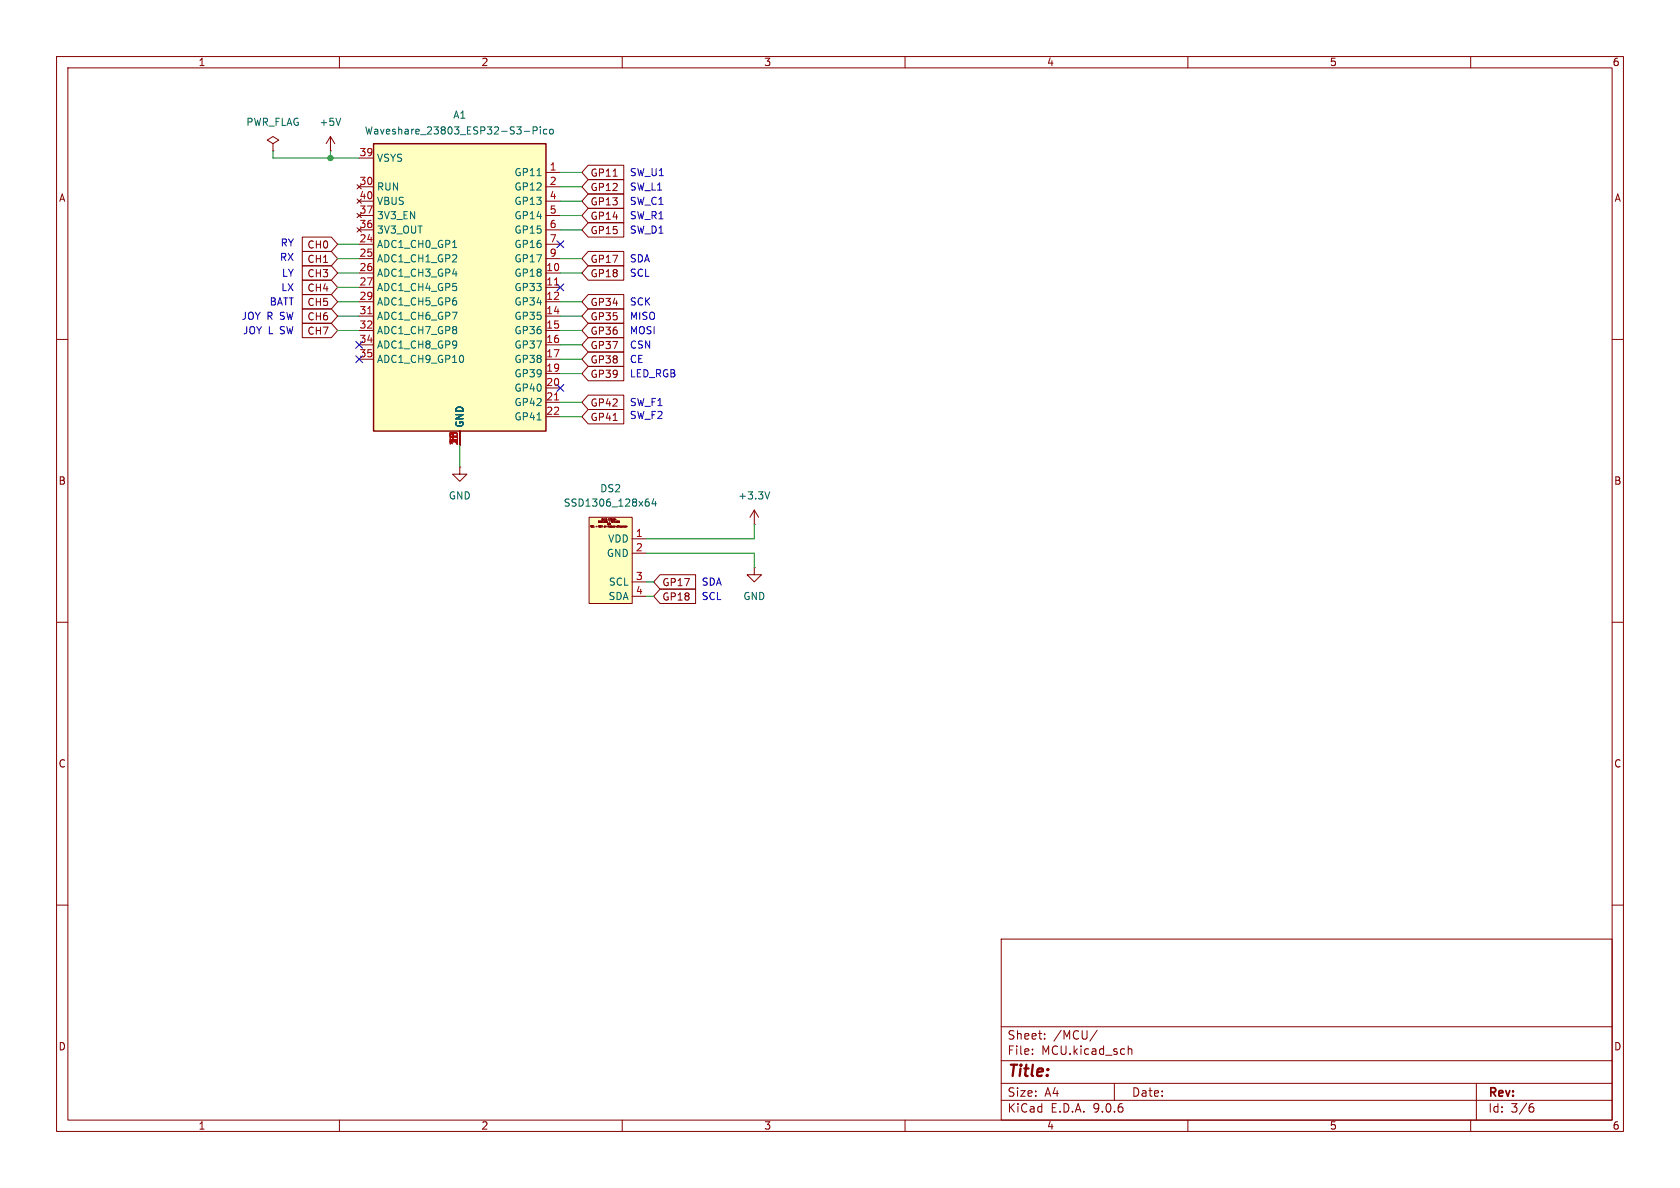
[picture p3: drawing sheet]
(kicad_sch
 (version 20250114)
 (generator "eeschema")
 (generator_version "9.0")
 (paper "A4")
 (lib_symbols
  (symbol "flexrc_symbols:OLED_SSD1306_128x64_Module" (exclude_from_sim no) (in_bom yes) (on_board yes)
   (property "Reference" "DS" (at 0 8.509 0) (effects (font (size 1.27 1.27))))
   (property "Value" "SSD1306_128x64" (at 0 10.414 0) (effects (font (size 1.27 1.27))))
   (property "Footprint" "flexrc_footprints:OLED_SSD1306_128x64_Module" (at -2.413 14.605 0) (effects (font (size 1.27 1.27)) (hide yes)))
   (property "Datasheet" "" (at 0 0 0) (effects (font (size 1.27 1.27)) (hide yes)))
   (property "Description" "SSD1306 OLED module, I2C interface. Pin labeled SCK on module silkscreen corresponds to I2C SCL." (at 8.255 17.907 0) (effects (font (size 1.27 1.27)) (hide yes)))
   (symbol "OLED_SSD1306_128x64_Module_1_1"
    (rectangle (start -3.81 7.62) (end 3.81 -7.62) (stroke (width 0) (type solid)) (fill (type background)))
    (text "OLED 128x64\nSSD1306 / SH1106\nI2C\nSCL = SCK on module silkscreen" (at -3.556 6.604 0) (effects (font (size 0.254 0.254)) (justify left)))
    (pin power_in line (at 6.35 3.81 180) (length 2.54) (name "VDD" (effects (font (size 1.27 1.27)))) (number "1" (effects (font (size 1.27 1.27)))))
    (pin power_in line (at 6.35 1.27 180) (length 2.54) (name "GND" (effects (font (size 1.27 1.27)))) (number "2" (effects (font (size 1.27 1.27)))))
    (pin input line (at 6.35 -3.81 180) (length 2.54) (name "SCL" (effects (font (size 1.27 1.27)))) (number "3" (effects (font (size 1.27 1.27)))))
    (pin bidirectional line (at 6.35 -6.35 180) (length 2.54) (name "SDA" (effects (font (size 1.27 1.27)))) (number "4" (effects (font (size 1.27 1.27))))))
   (embedded_fonts no))
  (symbol "flexrc_symbols:Waveshare_23803_ESP32-S3-Pico" (exclude_from_sim no) (in_bom yes) (on_board yes)
   (property "Reference" "A" (at -14.986 26.162 0) (effects (font (size 1.27 1.27)) (justify left bottom)))
   (property "Value" "Waveshare_23803_ESP32-S3-Pico" (at 2.794 -27.178 0) (effects (font (size 1.27 1.27)) (justify left top) (hide yes)))
   (property "Footprint" "flexrc_footprints:Waveshare_23803_ESP32-S3-Pico" (at 12.7 -35.56 0) (effects (font (size 1.27 1.27)
    (italic yes)) (hide yes)))
   (property "Datasheet" "https://www.waveshare.com/wiki/ESP32-S3-Pico#Overview" (at 38.1 -33.02 0) (effects (font (size 1.27 1.27)) (hide yes)))
   (property "Description" "" (at 138.43 -28.956 0) (effects (font (size 1.27 1.27)) (hide yes)))
   (symbol "Waveshare_23803_ESP32-S3-Pico_0_1"
    (rectangle (start -15.24 25.4) (end 15.24 -25.4) (stroke (width 0.254) (type default)) (fill (type background))))
   (symbol "Waveshare_23803_ESP32-S3-Pico_1_1"
    (pin power_in line (at -17.78 22.86 0) (length 2.54) (name "VSYS" (effects (font (size 1.27 1.27)))) (number "39" (effects (font (size 1.27 1.27)))))
    (pin no_connect line (at -17.78 17.78 0) (length 2.54) (name "RUN" (effects (font (size 1.27 1.27)))) (number "30" (effects (font (size 1.27 1.27)))))
    (pin no_connect line (at -17.78 15.24 0) (length 2.54) (name "VBUS" (effects (font (size 1.27 1.27)))) (number "40" (effects (font (size 1.27 1.27)))))
    (pin no_connect line (at -17.78 12.7 0) (length 2.54) (name "3V3_EN" (effects (font (size 1.27 1.27)))) (number "37" (effects (font (size 1.27 1.27)))))
    (pin no_connect line (at -17.78 10.16 0) (length 2.54) (name "3V3_OUT" (effects (font (size 1.27 1.27)))) (number "36" (effects (font (size 1.27 1.27)))))
    (pin bidirectional line (at -17.78 7.62 0) (length 2.54) (name "ADC1_CH0_GP1" (effects (font (size 1.27 1.27)))) (number "24" (effects (font (size 1.27 1.27)))))
    (pin bidirectional line (at -17.78 5.08 0) (length 2.54) (name "ADC1_CH1_GP2" (effects (font (size 1.27 1.27)))) (number "25" (effects (font (size 1.27 1.27)))))
    (pin bidirectional line (at -17.78 2.54 0) (length 2.54) (name "ADC1_CH3_GP4" (effects (font (size 1.27 1.27)))) (number "26" (effects (font (size 1.27 1.27)))))
    (pin bidirectional line (at -17.78 0 0) (length 2.54) (name "ADC1_CH4_GP5" (effects (font (size 1.27 1.27)))) (number "27" (effects (font (size 1.27 1.27)))))
    (pin bidirectional line (at -17.78 -2.54 0) (length 2.54) (name "ADC1_CH5_GP6" (effects (font (size 1.27 1.27)))) (number "29" (effects (font (size 1.27 1.27)))))
    (pin bidirectional line (at -17.78 -5.08 0) (length 2.54) (name "ADC1_CH6_GP7" (effects (font (size 1.27 1.27)))) (number "31" (effects (font (size 1.27 1.27)))))
    (pin bidirectional line (at -17.78 -7.62 0) (length 2.54) (name "ADC1_CH7_GP8" (effects (font (size 1.27 1.27)))) (number "32" (effects (font (size 1.27 1.27)))))
    (pin bidirectional line (at -17.78 -10.16 0) (length 2.54) (name "ADC1_CH8_GP9" (effects (font (size 1.27 1.27)))) (number "34" (effects (font (size 1.27 1.27)))))
    (pin bidirectional line (at -17.78 -12.7 0) (length 2.54) (name "ADC1_CH9_GP10" (effects (font (size 1.27 1.27)))) (number "35" (effects (font (size 1.27 1.27)))))
    (pin power_in line (at 0 -27.94 90) (length 2.54) (name "GND" (effects (font (size 1.27 1.27)))) (number "13" (effects (font (size 1.27 1.27)))))
    (pin power_in line (at 0 -27.94 90) (length 2.54) (name "GND" (effects (font (size 1.27 1.27)))) (number "18" (effects (font (size 1.27 1.27)))))
    (pin power_in line (at 0 -27.94 90) (length 2.54) (name "GND" (effects (font (size 1.27 1.27)))) (number "23" (effects (font (size 1.27 1.27)))))
    (pin power_in line (at 0 -27.94 90) (length 2.54) (name "GND" (effects (font (size 1.27 1.27)))) (number "28" (effects (font (size 1.27 1.27)))))
    (pin power_in line (at 0 -27.94 90) (length 2.54) (name "GND" (effects (font (size 1.27 1.27)))) (number "3" (effects (font (size 1.27 1.27)))))
    (pin power_in line (at 0 -27.94 90) (length 2.54) (name "GND" (effects (font (size 1.27 1.27)))) (number "33" (effects (font (size 1.27 1.27)))))
    (pin power_in line (at 0 -27.94 90) (length 2.54) (name "GND" (effects (font (size 1.27 1.27)))) (number "38" (effects (font (size 1.27 1.27)))))
    (pin power_in line (at 0 -27.94 90) (length 2.54) (name "GND" (effects (font (size 1.27 1.27)))) (number "8" (effects (font (size 1.27 1.27)))))
    (pin bidirectional line (at 17.78 20.32 180) (length 2.54) (name "GP11" (effects (font (size 1.27 1.27)))) (number "1" (effects (font (size 1.27 1.27)))))
    (pin bidirectional line (at 17.78 17.78 180) (length 2.54) (name "GP12" (effects (font (size 1.27 1.27)))) (number "2" (effects (font (size 1.27 1.27)))))
    (pin bidirectional line (at 17.78 15.24 180) (length 2.54) (name "GP13" (effects (font (size 1.27 1.27)))) (number "4" (effects (font (size 1.27 1.27)))))
    (pin bidirectional line (at 17.78 12.7 180) (length 2.54) (name "GP14" (effects (font (size 1.27 1.27)))) (number "5" (effects (font (size 1.27 1.27)))))
    (pin bidirectional line (at 17.78 10.16 180) (length 2.54) (name "GP15" (effects (font (size 1.27 1.27)))) (number "6" (effects (font (size 1.27 1.27)))))
    (pin bidirectional line (at 17.78 7.62 180) (length 2.54) (name "GP16" (effects (font (size 1.27 1.27)))) (number "7" (effects (font (size 1.27 1.27)))))
    (pin bidirectional line (at 17.78 5.08 180) (length 2.54) (name "GP17" (effects (font (size 1.27 1.27)))) (number "9" (effects (font (size 1.27 1.27)))))
    (pin bidirectional line (at 17.78 2.54 180) (length 2.54) (name "GP18" (effects (font (size 1.27 1.27)))) (number "10" (effects (font (size 1.27 1.27)))))
    (pin bidirectional line (at 17.78 0 180) (length 2.54) (name "GP33" (effects (font (size 1.27 1.27)))) (number "11" (effects (font (size 1.27 1.27)))))
    (pin bidirectional line (at 17.78 -2.54 180) (length 2.54) (name "GP34" (effects (font (size 1.27 1.27)))) (number "12" (effects (font (size 1.27 1.27)))))
    (pin bidirectional line (at 17.78 -5.08 180) (length 2.54) (name "GP35" (effects (font (size 1.27 1.27)))) (number "14" (effects (font (size 1.27 1.27)))))
    (pin bidirectional line (at 17.78 -7.62 180) (length 2.54) (name "GP36" (effects (font (size 1.27 1.27)))) (number "15" (effects (font (size 1.27 1.27)))))
    (pin bidirectional line (at 17.78 -10.16 180) (length 2.54) (name "GP37" (effects (font (size 1.27 1.27)))) (number "16" (effects (font (size 1.27 1.27)))))
    (pin bidirectional line (at 17.78 -12.7 180) (length 2.54) (name "GP38" (effects (font (size 1.27 1.27)))) (number "17" (effects (font (size 1.27 1.27)))))
    (pin bidirectional line (at 17.78 -15.24 180) (length 2.54) (name "GP39" (effects (font (size 1.27 1.27)))) (number "19" (effects (font (size 1.27 1.27)))))
    (pin bidirectional line (at 17.78 -17.78 180) (length 2.54) (name "GP40" (effects (font (size 1.27 1.27)))) (number "20" (effects (font (size 1.27 1.27)))))
    (pin bidirectional line (at 17.78 -20.32 180) (length 2.54) (name "GP42" (effects (font (size 1.27 1.27)))) (number "21" (effects (font (size 1.27 1.27)))))
    (pin bidirectional line (at 17.78 -22.86 180) (length 2.54) (name "GP41" (effects (font (size 1.27 1.27)))) (number "22" (effects (font (size 1.27 1.27))))))
   (embedded_fonts no))
  (symbol "power:+3.3V"
   (power)
   (pin_numbers (hide yes))
   (pin_names
    (offset 0) (hide yes)) (exclude_from_sim no) (in_bom yes) (on_board yes)
   (property "Reference" "#PWR" (at 0 -3.81 0) (effects (font (size 1.27 1.27)) (hide yes)))
   (property "Value" "+3.3V" (at 0 3.556 0) (effects (font (size 1.27 1.27))))
   (property "Footprint" "" (at 0 0 0) (effects (font (size 1.27 1.27)) (hide yes)))
   (property "Datasheet" "" (at 0 0 0) (effects (font (size 1.27 1.27)) (hide yes)))
   (property "Description" "Power symbol creates a global label with name \"+3.3V\"" (at 0 0 0) (effects (font (size 1.27 1.27)) (hide yes)))
   (symbol "+3.3V_0_1"
    (polyline (pts (xy -0.762 1.27) (xy 0 2.54)) (stroke (width 0) (type default)) (fill (type none)))
    (polyline (pts (xy 0 2.54) (xy 0.762 1.27)) (stroke (width 0) (type default)) (fill (type none)))
    (polyline (pts (xy 0 0) (xy 0 2.54)) (stroke (width 0) (type default)) (fill (type none))))
   (symbol "+3.3V_1_1"
    (pin power_in line (at 0 0 90) (length 0) (name "~" (effects (font (size 1.27 1.27)))) (number "1" (effects (font (size 1.27 1.27))))))
   (embedded_fonts no))
  (symbol "power:+5V"
   (power)
   (pin_numbers (hide yes))
   (pin_names
    (offset 0) (hide yes)) (exclude_from_sim no) (in_bom yes) (on_board yes)
   (property "Reference" "#PWR" (at 0 -3.81 0) (effects (font (size 1.27 1.27)) (hide yes)))
   (property "Value" "+5V" (at 0 3.556 0) (effects (font (size 1.27 1.27))))
   (property "Footprint" "" (at 0 0 0) (effects (font (size 1.27 1.27)) (hide yes)))
   (property "Datasheet" "" (at 0 0 0) (effects (font (size 1.27 1.27)) (hide yes)))
   (property "Description" "Power symbol creates a global label with name \"+5V\"" (at 0 0 0) (effects (font (size 1.27 1.27)) (hide yes)))
   (symbol "+5V_0_1"
    (polyline (pts (xy -0.762 1.27) (xy 0 2.54)) (stroke (width 0) (type default)) (fill (type none)))
    (polyline (pts (xy 0 2.54) (xy 0.762 1.27)) (stroke (width 0) (type default)) (fill (type none)))
    (polyline (pts (xy 0 0) (xy 0 2.54)) (stroke (width 0) (type default)) (fill (type none))))
   (symbol "+5V_1_1"
    (pin power_in line (at 0 0 90) (length 0) (name "~" (effects (font (size 1.27 1.27)))) (number "1" (effects (font (size 1.27 1.27))))))
   (embedded_fonts no))
  (symbol "power:GND"
   (power)
   (pin_numbers (hide yes))
   (pin_names
    (offset 0) (hide yes)) (exclude_from_sim no) (in_bom yes) (on_board yes)
   (property "Reference" "#PWR" (at 0 -6.35 0) (effects (font (size 1.27 1.27)) (hide yes)))
   (property "Value" "GND" (at 0 -3.81 0) (effects (font (size 1.27 1.27))))
   (property "Footprint" "" (at 0 0 0) (effects (font (size 1.27 1.27)) (hide yes)))
   (property "Datasheet" "" (at 0 0 0) (effects (font (size 1.27 1.27)) (hide yes)))
   (property "Description" "Power symbol creates a global label with name \"GND\" , ground" (at 0 0 0) (effects (font (size 1.27 1.27)) (hide yes)))
   (symbol "GND_0_1"
    (polyline (pts (xy 0 0) (xy 0 -1.27) (xy 1.27 -1.27) (xy 0 -2.54) (xy -1.27 -1.27) (xy 0 -1.27)) (stroke (width 0) (type default)) (fill (type none))))
   (symbol "GND_1_1"
    (pin power_in line (at 0 0 270) (length 0) (name "~" (effects (font (size 1.27 1.27)))) (number "1" (effects (font (size 1.27 1.27))))))
   (embedded_fonts no))
  (symbol "power:PWR_FLAG"
   (power)
   (pin_numbers (hide yes))
   (pin_names
    (offset 0) (hide yes)) (exclude_from_sim no) (in_bom yes) (on_board yes)
   (property "Reference" "#FLG" (at 0 1.905 0) (effects (font (size 1.27 1.27)) (hide yes)))
   (property "Value" "PWR_FLAG" (at 0 3.81 0) (effects (font (size 1.27 1.27))))
   (property "Footprint" "" (at 0 0 0) (effects (font (size 1.27 1.27)) (hide yes)))
   (property "Datasheet" "~" (at 0 0 0) (effects (font (size 1.27 1.27)) (hide yes)))
   (property "Description" "Special symbol for telling ERC where power comes from" (at 0 0 0) (effects (font (size 1.27 1.27)) (hide yes)))
   (symbol "PWR_FLAG_0_0"
    (pin power_out line (at 0 0 90) (length 0) (name "~" (effects (font (size 1.27 1.27)))) (number "1" (effects (font (size 1.27 1.27))))))
   (symbol "PWR_FLAG_0_1"
    (polyline (pts (xy 0 0) (xy 0 1.27) (xy -1.016 1.905) (xy 0 2.54) (xy 1.016 1.905) (xy 0 1.27)) (stroke (width 0) (type default)) (fill (type none))))
   (embedded_fonts no)))
 (text "SCL"
  (exclude_from_sim no)
  (at 123.952 105.664 0)
  (effects (font (size 1.27 1.27)) (justify left)))
 (text "SDA"
  (exclude_from_sim no)
  (at 111.252 45.974 0)
  (effects (font (size 1.27 1.27)) (justify left)))
 (text "MOSI"
  (exclude_from_sim no)
  (at 111.252 58.674 0)
  (effects (font (size 1.27 1.27)) (justify left)))
 (text "SCK"
  (exclude_from_sim no)
  (at 111.252 53.594 0)
  (effects (font (size 1.27 1.27)) (justify left)))
 (text "SW_L1"
  (exclude_from_sim no)
  (at 111.252 33.274 0)
  (effects (font (size 1.27 1.27)) (justify left)))
 (text "LX"
  (exclude_from_sim no)
  (at 52.07 51.054 0)
  (effects (font (size 1.27 1.27)) (justify right)))
 (text "SW_U1"
  (exclude_from_sim no)
  (at 111.252 30.734 0)
  (effects (font (size 1.27 1.27)) (justify left)))
 (text "CE"
  (exclude_from_sim no)
  (at 111.252 63.754 0)
  (effects (font (size 1.27 1.27)) (justify left)))
 (text "RX"
  (exclude_from_sim no)
  (at 52.07 45.72 0)
  (effects (font (size 1.27 1.27)) (justify right)))
 (text "RY"
  (exclude_from_sim no)
  (at 52.07 43.18 0)
  (effects (font (size 1.27 1.27)) (justify right)))
 (text "SW_F2"
  (exclude_from_sim no)
  (at 111.252 73.66 0)
  (effects (font (size 1.27 1.27)) (justify left)))
 (text "JOY R SW"
  (exclude_from_sim no)
  (at 52.07 56.134 0)
  (effects (font (size 1.27 1.27)) (justify right)))
 (text "CSN"
  (exclude_from_sim no)
  (at 111.252 61.214 0)
  (effects (font (size 1.27 1.27)) (justify left)))
 (text "SCL"
  (exclude_from_sim no)
  (at 111.252 48.514 0)
  (effects (font (size 1.27 1.27)) (justify left)))
 (text "SW_C1"
  (exclude_from_sim no)
  (at 111.252 35.814 0)
  (effects (font (size 1.27 1.27)) (justify left)))
 (text "SDA"
  (exclude_from_sim no)
  (at 123.952 103.124 0)
  (effects (font (size 1.27 1.27)) (justify left)))
 (text "LED_RGB"
  (exclude_from_sim no)
  (at 111.252 66.294 0)
  (effects (font (size 1.27 1.27)) (justify left)))
 (text "JOY L SW"
  (exclude_from_sim no)
  (at 52.07 58.674 0)
  (effects (font (size 1.27 1.27)) (justify right)))
 (text "SW_D1"
  (exclude_from_sim no)
  (at 111.252 40.894 0)
  (effects (font (size 1.27 1.27)) (justify left)))
 (text "MISO"
  (exclude_from_sim no)
  (at 111.252 56.134 0)
  (effects (font (size 1.27 1.27)) (justify left)))
 (text "SW_R1"
  (exclude_from_sim no)
  (at 111.252 38.354 0)
  (effects (font (size 1.27 1.27)) (justify left)))
 (text "LY"
  (exclude_from_sim no)
  (at 52.07 48.514 0)
  (effects (font (size 1.27 1.27)) (justify right)))
 (text "BATT"
  (exclude_from_sim no)
  (at 52.07 53.594 0)
  (effects (font (size 1.27 1.27)) (justify right)))
 (text "SW_F1"
  (exclude_from_sim no)
  (at 111.252 71.374 0)
  (effects (font (size 1.27 1.27)) (justify left)))
 (junction
  (at 58.42 27.94)
  (diameter 0)
  (color 0 0 0 0))
 (no_connect
  (at 63.5 63.5))
 (no_connect
  (at 99.06 50.8))
 (no_connect
  (at 99.06 68.58))
 (no_connect
  (at 99.06 43.18))
 (no_connect
  (at 63.5 60.96))
 (wire
  (pts (xy 99.06 48.26) (xy 102.87 48.26))
  (stroke (width 0) (type default)))
 (wire
  (pts (xy 99.06 71.12) (xy 102.87 71.12))
  (stroke (width 0) (type default)))
 (wire
  (pts (xy 133.35 100.33) (xy 133.35 97.79))
  (stroke (width 0) (type default)))
 (wire
  (pts (xy 59.69 53.34) (xy 63.5 53.34))
  (stroke (width 0) (type default)))
 (wire
  (pts (xy 59.69 55.88) (xy 63.5 55.88))
  (stroke (width 0) (type default)))
 (wire
  (pts (xy 114.3 105.41) (xy 115.57 105.41))
  (stroke (width 0) (type default)))
 (wire
  (pts (xy 48.26 27.94) (xy 58.42 27.94))
  (stroke (width 0) (type default)))
 (wire
  (pts (xy 99.06 33.02) (xy 102.87 33.02))
  (stroke (width 0) (type default)))
 (wire
  (pts (xy 99.06 38.1) (xy 102.87 38.1))
  (stroke (width 0) (type default)))
 (wire
  (pts (xy 59.69 43.18) (xy 63.5 43.18))
  (stroke (width 0) (type default)))
 (wire
  (pts (xy 99.06 45.72) (xy 102.87 45.72))
  (stroke (width 0) (type default)))
 (wire
  (pts (xy 114.3 95.25) (xy 133.35 95.25))
  (stroke (width 0) (type default)))
 (wire
  (pts (xy 99.06 60.96) (xy 102.87 60.96))
  (stroke (width 0) (type default)))
 (wire
  (pts (xy 59.69 50.8) (xy 63.5 50.8))
  (stroke (width 0) (type default)))
 (wire
  (pts (xy 99.06 35.56) (xy 102.87 35.56))
  (stroke (width 0) (type default)))
 (wire
  (pts (xy 99.06 30.48) (xy 102.87 30.48))
  (stroke (width 0) (type default)))
 (wire
  (pts (xy 81.28 78.74) (xy 81.28 82.55))
  (stroke (width 0) (type default)))
 (wire
  (pts (xy 48.26 26.67) (xy 48.26 27.94))
  (stroke (width 0) (type default)))
 (wire
  (pts (xy 99.06 40.64) (xy 102.87 40.64))
  (stroke (width 0) (type default)))
 (wire
  (pts (xy 58.42 27.94) (xy 63.5 27.94))
  (stroke (width 0) (type default)))
 (wire
  (pts (xy 133.35 95.25) (xy 133.35 92.71))
  (stroke (width 0) (type default)))
 (wire
  (pts (xy 99.06 66.04) (xy 102.87 66.04))
  (stroke (width 0) (type default)))
 (wire
  (pts (xy 114.3 102.87) (xy 115.57 102.87))
  (stroke (width 0) (type default)))
 (wire
  (pts (xy 99.06 58.42) (xy 102.87 58.42))
  (stroke (width 0) (type default)))
 (wire
  (pts (xy 59.69 45.72) (xy 63.5 45.72))
  (stroke (width 0) (type default)))
 (wire
  (pts (xy 114.3 97.79) (xy 133.35 97.79))
  (stroke (width 0) (type default)))
 (wire
  (pts (xy 59.69 48.26) (xy 63.5 48.26))
  (stroke (width 0) (type default)))
 (wire
  (pts (xy 99.06 63.5) (xy 102.87 63.5))
  (stroke (width 0) (type default)))
 (wire
  (pts (xy 99.06 73.66) (xy 102.87 73.66))
  (stroke (width 0) (type default)))
 (wire
  (pts (xy 59.69 58.42) (xy 63.5 58.42))
  (stroke (width 0) (type default)))
 (wire
  (pts (xy 102.87 53.34) (xy 99.06 53.34))
  (stroke (width 0) (type default)))
 (wire
  (pts (xy 58.42 26.67) (xy 58.42 27.94))
  (stroke (width 0) (type default)))
 (wire
  (pts (xy 99.06 55.88) (xy 102.87 55.88))
  (stroke (width 0) (type default)))
 (global_label "GP37"
  (shape input)
  (at 102.87 60.96 0)
  (fields_autoplaced yes)
  (effects (font (size 1.27 1.27)) (justify left))
  (property "Intersheetrefs" "${INTERSHEET_REFS}" (at 110.8142 60.96 0) (effects (font (size 1.27 1.27)) (justify left) (hide yes))))
 (global_label "GP15"
  (shape input)
  (at 102.87 40.64 0)
  (fields_autoplaced yes)
  (effects (font (size 1.27 1.27)) (justify left))
  (property "Intersheetrefs" "${INTERSHEET_REFS}" (at 110.8142 40.64 0) (effects (font (size 1.27 1.27)) (justify left) (hide yes))))
 (global_label "GP18"
  (shape input)
  (at 115.57 105.41 0)
  (fields_autoplaced yes)
  (effects (font (size 1.27 1.27)) (justify left))
  (property "Intersheetrefs" "${INTERSHEET_REFS}" (at 123.5142 105.41 0) (effects (font (size 1.27 1.27)) (justify left) (hide yes))))
 (global_label "CH3"
  (shape input)
  (at 59.69 48.26 180)
  (fields_autoplaced yes)
  (effects (font (size 1.27 1.27)) (justify right))
  (property "Intersheetrefs" "${INTERSHEET_REFS}" (at 52.8948 48.26 0) (effects (font (size 1.27 1.27)) (justify right) (hide yes))))
 (global_label "GP41"
  (shape input)
  (at 102.87 73.66 0)
  (fields_autoplaced yes)
  (effects (font (size 1.27 1.27)) (justify left))
  (property "Intersheetrefs" "${INTERSHEET_REFS}" (at 110.8142 73.66 0) (effects (font (size 1.27 1.27)) (justify left) (hide yes))))
 (global_label "GP11"
  (shape input)
  (at 102.87 30.48 0)
  (fields_autoplaced yes)
  (effects (font (size 1.27 1.27)) (justify left))
  (property "Intersheetrefs" "${INTERSHEET_REFS}" (at 110.8142 30.48 0) (effects (font (size 1.27 1.27)) (justify left) (hide yes))))
 (global_label "CH1"
  (shape input)
  (at 59.69 45.72 180)
  (fields_autoplaced yes)
  (effects (font (size 1.27 1.27)) (justify right))
  (property "Intersheetrefs" "${INTERSHEET_REFS}" (at 52.8948 45.72 0) (effects (font (size 1.27 1.27)) (justify right) (hide yes))))
 (global_label "GP39"
  (shape input)
  (at 102.87 66.04 0)
  (fields_autoplaced yes)
  (effects (font (size 1.27 1.27)) (justify left))
  (property "Intersheetrefs" "${INTERSHEET_REFS}" (at 110.8142 66.04 0) (effects (font (size 1.27 1.27)) (justify left) (hide yes))))
 (global_label "GP13"
  (shape input)
  (at 102.87 35.56 0)
  (fields_autoplaced yes)
  (effects (font (size 1.27 1.27)) (justify left))
  (property "Intersheetrefs" "${INTERSHEET_REFS}" (at 110.8142 35.56 0) (effects (font (size 1.27 1.27)) (justify left) (hide yes))))
 (global_label "GP12"
  (shape input)
  (at 102.87 33.02 0)
  (fields_autoplaced yes)
  (effects (font (size 1.27 1.27)) (justify left))
  (property "Intersheetrefs" "${INTERSHEET_REFS}" (at 110.8142 33.02 0) (effects (font (size 1.27 1.27)) (justify left) (hide yes))))
 (global_label "CH0"
  (shape input)
  (at 59.69 43.18 180)
  (fields_autoplaced yes)
  (effects (font (size 1.27 1.27)) (justify right))
  (property "Intersheetrefs" "${INTERSHEET_REFS}" (at 52.8948 43.18 0) (effects (font (size 1.27 1.27)) (justify right) (hide yes))))
 (global_label "CH4"
  (shape input)
  (at 59.69 50.8 180)
  (fields_autoplaced yes)
  (effects (font (size 1.27 1.27)) (justify right))
  (property "Intersheetrefs" "${INTERSHEET_REFS}" (at 52.8948 50.8 0) (effects (font (size 1.27 1.27)) (justify right) (hide yes))))
 (global_label "CH6"
  (shape input)
  (at 59.69 55.88 180)
  (fields_autoplaced yes)
  (effects (font (size 1.27 1.27)) (justify right))
  (property "Intersheetrefs" "${INTERSHEET_REFS}" (at 52.8948 55.88 0) (effects (font (size 1.27 1.27)) (justify right) (hide yes))))
 (global_label "GP18"
  (shape input)
  (at 102.87 48.26 0)
  (fields_autoplaced yes)
  (effects (font (size 1.27 1.27)) (justify left))
  (property "Intersheetrefs" "${INTERSHEET_REFS}" (at 110.8142 48.26 0) (effects (font (size 1.27 1.27)) (justify left) (hide yes))))
 (global_label "GP35"
  (shape input)
  (at 102.87 55.88 0)
  (fields_autoplaced yes)
  (effects (font (size 1.27 1.27)) (justify left))
  (property "Intersheetrefs" "${INTERSHEET_REFS}" (at 110.8142 55.88 0) (effects (font (size 1.27 1.27)) (justify left) (hide yes))))
 (global_label "GP36"
  (shape input)
  (at 102.87 58.42 0)
  (fields_autoplaced yes)
  (effects (font (size 1.27 1.27)) (justify left))
  (property "Intersheetrefs" "${INTERSHEET_REFS}" (at 110.8142 58.42 0) (effects (font (size 1.27 1.27)) (justify left) (hide yes))))
 (global_label "GP17"
  (shape input)
  (at 102.87 45.72 0)
  (fields_autoplaced yes)
  (effects (font (size 1.27 1.27)) (justify left))
  (property "Intersheetrefs" "${INTERSHEET_REFS}" (at 110.8142 45.72 0) (effects (font (size 1.27 1.27)) (justify left) (hide yes))))
 (global_label "GP17"
  (shape input)
  (at 115.57 102.87 0)
  (fields_autoplaced yes)
  (effects (font (size 1.27 1.27)) (justify left))
  (property "Intersheetrefs" "${INTERSHEET_REFS}" (at 123.5142 102.87 0) (effects (font (size 1.27 1.27)) (justify left) (hide yes))))
 (global_label "CH5"
  (shape input)
  (at 59.69 53.34 180)
  (fields_autoplaced yes)
  (effects (font (size 1.27 1.27)) (justify right))
  (property "Intersheetrefs" "${INTERSHEET_REFS}" (at 52.8948 53.34 0) (effects (font (size 1.27 1.27)) (justify right) (hide yes))))
 (global_label "GP42"
  (shape input)
  (at 102.87 71.12 0)
  (fields_autoplaced yes)
  (effects (font (size 1.27 1.27)) (justify left))
  (property "Intersheetrefs" "${INTERSHEET_REFS}" (at 110.8142 71.12 0) (effects (font (size 1.27 1.27)) (justify left) (hide yes))))
 (global_label "GP14"
  (shape input)
  (at 102.87 38.1 0)
  (fields_autoplaced yes)
  (effects (font (size 1.27 1.27)) (justify left))
  (property "Intersheetrefs" "${INTERSHEET_REFS}" (at 110.8142 38.1 0) (effects (font (size 1.27 1.27)) (justify left) (hide yes))))
 (global_label "CH7"
  (shape input)
  (at 59.69 58.42 180)
  (fields_autoplaced yes)
  (effects (font (size 1.27 1.27)) (justify right))
  (property "Intersheetrefs" "${INTERSHEET_REFS}" (at 52.8948 58.42 0) (effects (font (size 1.27 1.27)) (justify right) (hide yes))))
 (global_label "GP38"
  (shape input)
  (at 102.87 63.5 0)
  (fields_autoplaced yes)
  (effects (font (size 1.27 1.27)) (justify left))
  (property "Intersheetrefs" "${INTERSHEET_REFS}" (at 110.8142 63.5 0) (effects (font (size 1.27 1.27)) (justify left) (hide yes))))
 (global_label "GP34"
  (shape input)
  (at 102.87 53.34 0)
  (fields_autoplaced yes)
  (effects (font (size 1.27 1.27)) (justify left))
  (property "Intersheetrefs" "${INTERSHEET_REFS}" (at 110.8142 53.34 0) (effects (font (size 1.27 1.27)) (justify left) (hide yes))))
 (symbol
  (lib_id "power:GND")
  (at 133.35 100.33 0)
  (unit 1)
  (exclude_from_sim no)
  (in_bom yes)
  (on_board yes)
  (dnp no)
  (fields_autoplaced yes)
  (property "Reference" "#PWR06" (at 133.35 106.68 0) (effects (font (size 1.27 1.27)) (hide yes)))
  (property "Value" "GND" (at 133.35 105.41 0) (effects (font (size 1.27 1.27))))
  (property "Footprint" "" (at 133.35 100.33 0) (effects (font (size 1.27 1.27)) (hide yes)))
  (property "Datasheet" "" (at 133.35 100.33 0) (effects (font (size 1.27 1.27)) (hide yes)))
  (property "Description" "Power symbol creates a global label with name \"GND\" , ground" (at 133.35 100.33 0) (effects (font (size 1.27 1.27)) (hide yes)))
  (pin "1"))
 (symbol
  (lib_id "power:PWR_FLAG")
  (at 48.26 26.67 0)
  (unit 1)
  (exclude_from_sim no)
  (in_bom yes)
  (on_board yes)
  (dnp no)
  (fields_autoplaced yes)
  (property "Reference" "#FLG01" (at 48.26 24.765 0) (effects (font (size 1.27 1.27)) (hide yes)))
  (property "Value" "PWR_FLAG" (at 48.26 21.59 0) (effects (font (size 1.27 1.27))))
  (property "Footprint" "" (at 48.26 26.67 0) (effects (font (size 1.27 1.27)) (hide yes)))
  (property "Datasheet" "~" (at 48.26 26.67 0) (effects (font (size 1.27 1.27)) (hide yes)))
  (property "Description" "Special symbol for telling ERC where power comes from" (at 48.26 26.67 0) (effects (font (size 1.27 1.27)) (hide yes)))
  (pin "1"))
 (symbol
  (lib_id "power:+5V")
  (at 58.42 26.67 0)
  (unit 1)
  (exclude_from_sim no)
  (in_bom yes)
  (on_board yes)
  (dnp no)
  (fields_autoplaced yes)
  (property "Reference" "#PWR030" (at 58.42 30.48 0) (effects (font (size 1.27 1.27)) (hide yes)))
  (property "Value" "+5V" (at 58.42 21.59 0) (effects (font (size 1.27 1.27))))
  (property "Footprint" "" (at 58.42 26.67 0) (effects (font (size 1.27 1.27)) (hide yes)))
  (property "Datasheet" "" (at 58.42 26.67 0) (effects (font (size 1.27 1.27)) (hide yes)))
  (property "Description" "Power symbol creates a global label with name \"+5V\"" (at 58.42 26.67 0) (effects (font (size 1.27 1.27)) (hide yes)))
  (pin "1"))
 (symbol
  (lib_id "power:+3.3V")
  (at 133.35 92.71 0)
  (unit 1)
  (exclude_from_sim no)
  (in_bom yes)
  (on_board yes)
  (dnp no)
  (fields_autoplaced yes)
  (property "Reference" "#PWR07" (at 133.35 96.52 0) (effects (font (size 1.27 1.27)) (hide yes)))
  (property "Value" "+3.3V" (at 133.35 87.63 0) (effects (font (size 1.27 1.27))))
  (property "Footprint" "" (at 133.35 92.71 0) (effects (font (size 1.27 1.27)) (hide yes)))
  (property "Datasheet" "" (at 133.35 92.71 0) (effects (font (size 1.27 1.27)) (hide yes)))
  (property "Description" "Power symbol creates a global label with name \"+3.3V\"" (at 133.35 92.71 0) (effects (font (size 1.27 1.27)) (hide yes)))
  (pin "1"))
 (symbol
  (lib_id "flexrc_symbols:OLED_SSD1306_128x64_Module")
  (at 107.95 99.06 0)
  (unit 1)
  (exclude_from_sim no)
  (in_bom yes)
  (on_board yes)
  (dnp no)
  (fields_autoplaced yes)
  (property "Reference" "DS2" (at 107.95 86.36 0) (effects (font (size 1.27 1.27))))
  (property "Value" "SSD1306_128x64" (at 107.95 88.9 0) (effects (font (size 1.27 1.27))))
  (property "Footprint" "flexrc_footprints:OLED_SSD1306_128x64_Module" (at 105.537 84.455 0) (effects (font (size 1.27 1.27)) (hide yes)))
  (property "Datasheet" "" (at 107.95 99.06 0) (effects (font (size 1.27 1.27)) (hide yes)))
  (property "Description" "SSD1306 OLED module, I2C interface. Pin labeled SCK on module silkscreen corresponds to I2C SCL." (at 116.205 81.153 0) (effects (font (size 1.27 1.27)) (hide yes)))
  (pin "1")
  (pin "2")
  (pin "3")
  (pin "4"))
 (symbol
  (lib_id "power:GND")
  (at 81.28 82.55 0)
  (unit 1)
  (exclude_from_sim no)
  (in_bom yes)
  (on_board yes)
  (dnp no)
  (fields_autoplaced yes)
  (property "Reference" "#PWR031" (at 81.28 88.9 0) (effects (font (size 1.27 1.27)) (hide yes)))
  (property "Value" "GND" (at 81.28 87.63 0) (effects (font (size 1.27 1.27))))
  (property "Footprint" "" (at 81.28 82.55 0) (effects (font (size 1.27 1.27)) (hide yes)))
  (property "Datasheet" "" (at 81.28 82.55 0) (effects (font (size 1.27 1.27)) (hide yes)))
  (property "Description" "Power symbol creates a global label with name \"GND\" , ground" (at 81.28 82.55 0) (effects (font (size 1.27 1.27)) (hide yes)))
  (pin "1"))
 (symbol
  (lib_id "flexrc_symbols:Waveshare_23803_ESP32-S3-Pico")
  (at 81.28 50.8 0)
  (unit 1)
  (exclude_from_sim no)
  (in_bom yes)
  (on_board yes)
  (dnp no)
  (property "Reference" "A1" (at 81.28 20.32 0) (effects (font (size 1.27 1.27))))
  (property "Value" "Waveshare_23803_ESP32-S3-Pico" (at 81.28 23.114 0) (effects (font (size 1.27 1.27))))
  (property "Footprint" "flexrc_footprints:Waveshare_23803_ESP32-S3-Pico" (at 94.996 84.836 0) (effects (font (size 1.27 1.27)
    (italic yes)) (hide yes)))
  (property "Datasheet" "https://www.waveshare.com/wiki/ESP32-S3-Pico#Overview" (at 120.396 82.296 0) (effects (font (size 1.27 1.27)) (hide yes)))
  (property "Description" "" (at 219.71 79.756 0) (effects (font (size 1.27 1.27)) (hide yes)))
  (pin "30")
  (pin "37")
  (pin "24")
  (pin "29")
  (pin "32")
  (pin "34")
  (pin "35")
  (pin "39")
  (pin "36")
  (pin "40")
  (pin "25")
  (pin "26")
  (pin "27")
  (pin "31")
  (pin "13")
  (pin "18")
  (pin "10")
  (pin "6")
  (pin "20")
  (pin "5")
  (pin "14")
  (pin "28")
  (pin "8")
  (pin "23")
  (pin "1")
  (pin "4")
  (pin "7")
  (pin "9")
  (pin "16")
  (pin "33")
  (pin "17")
  (pin "2")
  (pin "12")
  (pin "38")
  (pin "19")
  (pin "3")
  (pin "11")
  (pin "15")
  (pin "22")
  (pin "21")))
